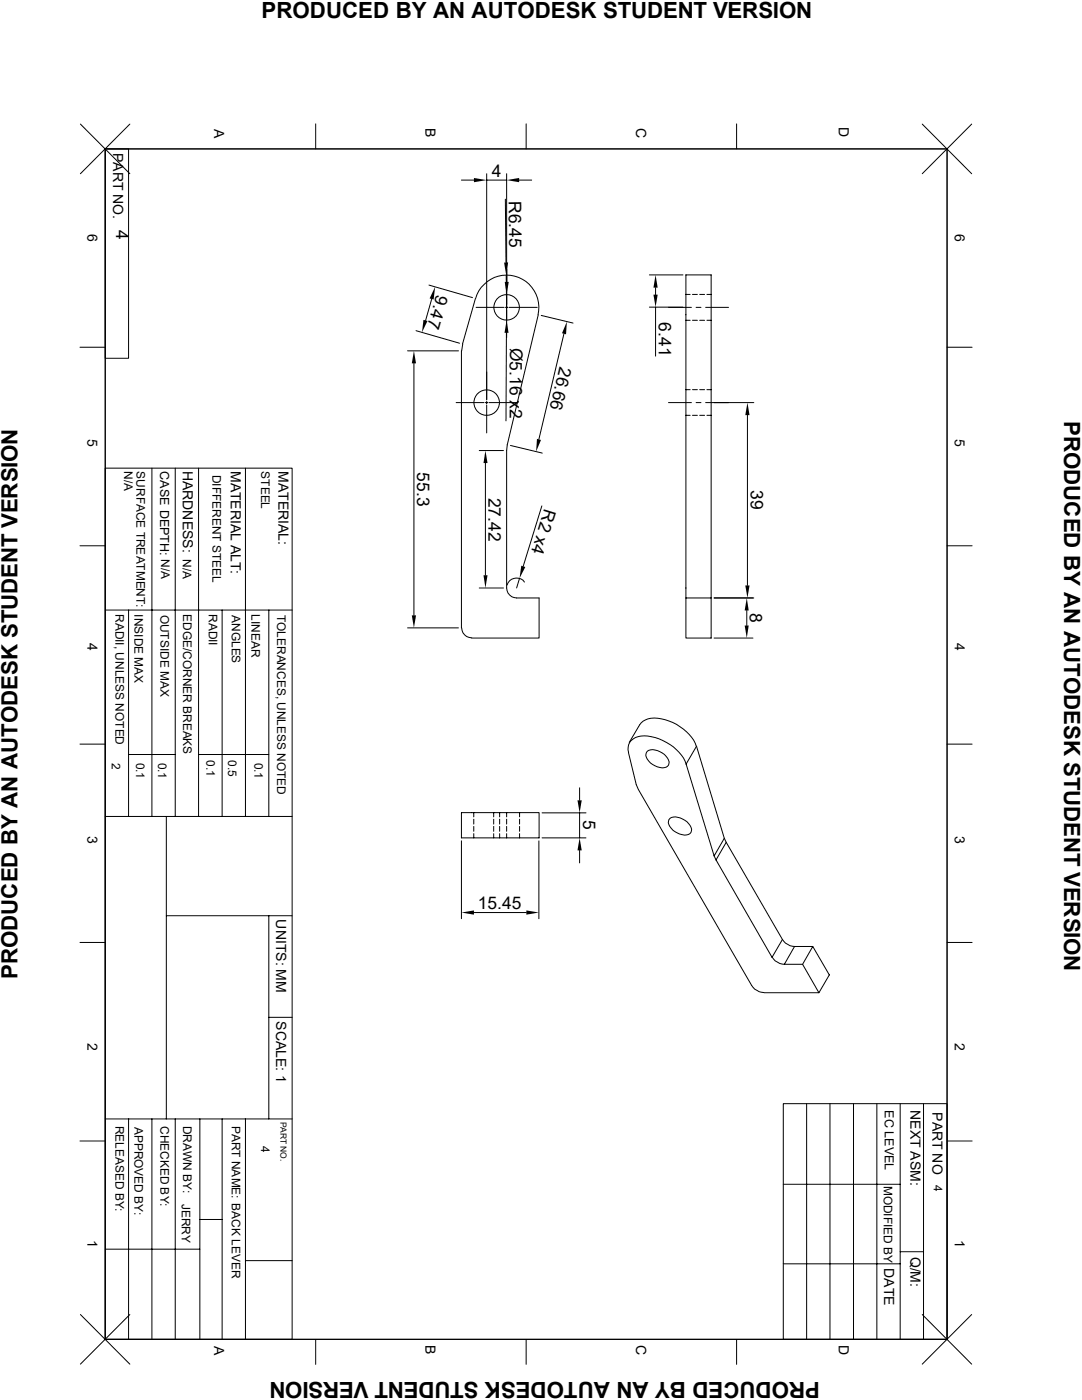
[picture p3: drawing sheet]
<svg xmlns="http://www.w3.org/2000/svg" width="216mm" height="279mm" viewBox="0 0 216 279" stroke-linecap="round" stroke-linejoin="round" font-family="sans-serif">
<g fill="none" stroke="#000" stroke-width=".2">
<path d="M16 24.8l9.9 9.9M21 29.7h168v237.6h-168zM21 29.7h4.7v41.8h-4.7zM25.9 24.8l-9.9 9.9M63 24.7v5M92.1 35.9h2.5M97.1 34.7v45.1M97.1 35.9h4M100.8 39.8l.2 12.6M101.1 34.7v32.7M103.6 35.9h2.5M105 24.7v5"/>
<path d="M147 24.7v5M184 24.8l9.9 9.9M193.9 24.8l-9.9 9.9M85.6 56.9l8.7 2.5M86.1 59.6l-1.2 4.4M94.9 59.6l-2.6 9.1M94.9 59.6a6.4 6.4 0 0 1 7.8-4.5 6.4 6.4 0 0 1 4.7 7.7M101 54.9l.1 6.4M129.6 54.9h6.7M130.8 57.4v1.4M136.9 58.8h.8M138.2 58.8h.9"/>
<path d="M139.6 58.8h1M141.1 58.8h.8M16 69.3h5M81.3 70h10.2M82.6 72.5v50.3M83 66l8.7 2.5M92.1 70v55.3M92.3 68.7l-.2 1.3M95 61.3h5.6M100.8 61.3h.5M101 66.4v17.6M101.6 61.3h5.6"/>
<path d="M107.4 62.8l-6.2 26-.1 1.1v27.4a2.02 2.02 0 0 0 2 2h4.5v8h-13.5M108 62.9l6.3 1.6M112.5 66.6l-5 21.1M129.6 61.3h6.7M130.8 61.3v9.8M133.4 61.3h4.6M136.9 77.8h.8M136.9 63.9h.8M138.2 77.8h.9M138.2 63.9h.9M138.9 61.3h1M139.6 77.8h1"/>
<path d="M139.6 63.9h1M140.8 61.3h4.6M141.1 77.8h.8M141.1 63.9h.8M189 69.3h5M21 93.4h37.3v173.9h-37.3zM30.3 93.4v69.5M35 93.4v69.5M39.6 93.4v69.5M49 93.4v69.5M91 80.3h5.6M95.6 89.9h4.9"/>
<path d="M96.8 80.3h.6M96.9 92.4v22.4M97.1 80.1v.5M97.1 80.9v5.5M97.6 80.3h5.6M101.9 88.9l6.3 1.5M133.4 80.3h4.6M136.9 82.9h.8M138.2 82.9h.9M138.9 80.3h1M139.6 82.9h1M140.8 80.3h9.6"/>
<path d="M141.1 82.9h.8M149.1 82.8v34M16 108.9h5M95.6 117.3h4.9M103.7 115.4l-.6 1.9M104.6 116.2a1.97 1.97 0 0 0-1.9-.8 1.97 1.97 0 0 0-1.5 1.4M108.1 101l-3.7 12M136.9 119.3v-64.4h5v64.4h-5v8h5v-8M142.5 119.3h7.9M189 108.9h5M21 121.8h37.3M25.7 121.8v41.1"/>
<path d="M44.3 121.8v41.1M53.6 121.8v41.1M81.3 125.3h10.2M92.1 125.3a2.02 2.02 0 0 0 2 2M142.5 127.3h7.7M149 121.8v3M16 148.5h5M25.7 150.6h9.3M39.6 150.6h14M115.7 157.2v2.5M125.4 150.2l1.6 6.4 .4 1 22.6 39.1a3.3 3.3 0 0 0 2.4 1.4M125.4 150.2a2.53 2.53 0 0 1 2.5-3.3 9.8 9.8 0 0 1 8.8 5l.2 .6"/>
<path d="M125.6 148.2l2-3.5a3.9 3.9 0 0 1 4.4-1.2 10.1 10.1 0 0 1 6.7 4.8l.2 .6M129.2 149.9a3.3 3.3 0 0 1 4.2 1.8 1.1 1.1 0 0 1-.1 1.2 1.1 1.1 0 0 1-1.2 .3 3.7 3.7 0 0 1-3.2-2.4l.1-.6zM136.9 152.5l5.6 18.3M136.9 152.5l2.1-3.6 5.5 18.4M189 148.5h5M21 162.9h37.3M33.2 162.9v60.4M92.1 162.2h15.5v5h-15.5zM92.1 167.8v15.5M94.5 162.2v.8M94.5 163.5v1M94.5 164.9v1"/>
<path d="M94.5 166.4v.8M98.5 162.2v.8M98.5 163.5v1M98.5 164.9v1M98.5 166.4v.8M99.7 162.2v.8M99.7 163.5v1M99.7 164.9v1M99.7 166.4v.8M101.1 162.2v.8M101.1 163.5v1M101.1 164.9v1"/>
<path d="M101.1 166.4v.8M103.7 162.2v.8M103.7 163.5v1M103.7 164.9v1M103.7 166.4v.8M107.5 167.8v15.5M108.2 162.2h8.7M108.2 167.2h8.7M115.7 162.2v5M115.7 169.7v2.5M133.7 163.3a3.3 3.3 0 0 1 4.2 1.8 1.1 1.1 0 0 1-.1 1.2 1.1 1.1 0 0 1-1.2 .4 3.7 3.7 0 0 1-3.2-2.5l.1-.6zM142.5 170.8l.4 .8"/>
<path d="M142.9 171.6l11.2 19.5 2-3.6M144.5 167.3l-2 3.5M144.5 167.3l.4 .8M144.9 168.1l-2 3.5M144.9 168.1l11.2 19.4M16 188.1h5M33.2 182.8h25.1M53.6 182.8v40.5M94.6 182.1h10.4M152.4 198.1h11M154.1 191.1a3.3 3.3 0 0 0 2.4 1.3M156.1 187.5a3.3 3.3 0 0 0 2.4 1.4"/>
<path d="M156.5 192.4h3.6M158.5 188.9l-2 3.5M158.5 188.9h3.7l3.3 5.7-2.1 3.5-3.3-5.7 2.1-3.5M189 188.1h5M53.6 203h4.7M16 227.7h5M21 223.3h37.3M25.7 223.3v44M30.3 223.3v44M35 223.3v44M39.9 223.3v44M44.3 223.3v44"/>
<path d="M49 223.3v44M156.3 220.3h32.7v47h-32.7zM156.3 236.3h23.3M161 220.3v47M165.6 220.3v47M170.3 220.3v47M175 220.3v47M179.6 220.3v47M184.3 220.3v47M189 227.7h5M21 249.3h18.9M39.9 243.4h4.4"/>
<path d="M49 251.6h9.3M156.3 252.2h23.3M179.6 249.8h4.7M16 262.3l9.9 9.9M25.9 262.3l-9.9 9.9M63 267.3v5M105 267.3v5M147 267.3v5M184 262.3l9.9 9.9M193.9 262.3l-9.9 9.9"/>
<circle cx="101.1" cy="61.3" r="2.54"/>
<circle cx="97.1" cy="80.3" r="2.54"/>
</g>
<g fill="#000">
<path d="M94.6 35.5l2.5 .4-2.5 .5zM101.1 35.9l2.5-.4v.9zM86.8 57.2l-.3 2.6-.8-.2zM100.6 52.4h.8l-.4 2.5zM100.7 56.3h.8l-.4 2.5zM130.8 54.9l.4 2.5h-.8zM130.4 58.8h.8l-.4 2.5zM82.6 70l.4 2.5h-.8zM84.5 63.8l.8 .3-1.1 2.2zM101.1 63.9l.4 2.5h-.8zM113.1 64.2l-.2 2.5-.8-.2zM96.9 89.9l.4 2.5h-.8z"/>
<path d="M107.1 87.6l.8 .2-.9 2.3zM149.1 80.3l.5 2.5h-.9zM96.5 114.8h.8l-.4 2.5zM104 112.9l.8 .3-1.1 2.2zM148.7 116.8h.9l-.5 2.5zM82.2 122.8h.8l-.4 2.5zM149 119.3l.4 2.5h-.8zM148.6 124.8h.8l-.4 2.5zM115.2 159.7h.9l-.4 2.5zM115.7 167.2l.4 2.5h-.9zM92.1 182.1l2.5-.4v.8zM105 181.7l2.5 .4-2.5 .4z"/>
</g>
<g font-size="4.4">
<text x="52.2" y="3.5">PRODUCED BY AN AUTODESK STUDENT VERSION</text>
<text x="212.3" y="84" transform="rotate(90 212.3 84)">PRODUCED BY AN AUTODESK STUDENT VERSION</text>
<text x="3.5" y="195.4" transform="rotate(-90 3.5 195.4)">PRODUCED BY AN AUTODESK STUDENT VERSION</text>
<text x="163.6" y="275.9" transform="rotate(-180 163.6 275.9)">PRODUCED BY AN AUTODESK STUDENT VERSION</text>
</g>
<g font-size="3.5">
<text x="98.2" y="35.3">4</text>
<text x="101.5" y="40.1" transform="rotate(89 101.5 40.1)">R6.45</text>
<text x="23.2" y="45.8" transform="rotate(90 23.2 45.8)">4</text>
<text x="87.1" y="58.7" transform="rotate(106 87.1 58.7)">9.47</text>
<text x="131.5" y="64.3" transform="rotate(90 131.5 64.3)">6.41</text>
<text x="101.8" y="69.4" transform="rotate(90 101.8 69.4)">Ø5.16 x2</text>
<text x="111.7" y="73.1" transform="rotate(103 111.7 73.1)">26.6</text>
<text x="83.3" y="94.3" transform="rotate(90 83.3 94.3)">55.3</text>
<text x="97.5" y="99.3" transform="rotate(90 97.5 99.3)">27.42</text>
<text x="108.6" y="101.5" transform="rotate(107 108.6 101.5)">R2 x4</text>
<text x="149.8" y="97.9" transform="rotate(90 149.8 97.9)">39</text>
<text x="149.6" y="122.3" transform="rotate(90 149.6 122.3)">8</text>
<text x="116.3" y="163.7" transform="rotate(90 116.3 163.7)">5</text>
<text x="95.3" y="181.4">15.45</text>
</g>
<g font-size="2.8">
<text x="42.8" y="25.7" transform="rotate(90 42.8 25.7)">A</text>
<text x="84.9" y="25.5" transform="rotate(90 84.9 25.5)">B</text>
<text x="127" y="25.5" transform="rotate(90 127 25.5)">C</text>
<text x="167.4" y="25.4" transform="rotate(90 167.4 25.4)">D</text>
<text x="22.6" y="30.5" transform="rotate(90 22.6 30.5)">PART NO.</text>
<text x="17.4" y="46.8" transform="rotate(90 17.4 46.8)">6</text>
<text x="190.5" y="46.8" transform="rotate(90 190.5 46.8)">6</text>
<text x="17.4" y="87.5" transform="rotate(90 17.4 87.5)">5</text>
<text x="190.5" y="87.5" transform="rotate(90 190.5 87.5)">5</text>
<text x="36.5" y="93.9" transform="rotate(90 36.5 93.9)">HARDNESS:</text>
<text x="46.1" y="94" transform="rotate(90 46.1 94)">MATERIAL ALT:</text>
<text x="55.5" y="94" transform="rotate(90 55.5 94)">MATERIAL:</text>
<text x="17.4" y="128.3" transform="rotate(90 17.4 128.3)">4</text>
<text x="190.5" y="128.3" transform="rotate(90 190.5 128.3)">4</text>
<text x="17.4" y="166.8" transform="rotate(90 17.4 166.8)">3</text>
<text x="190.5" y="166.8" transform="rotate(90 190.5 166.8)">3</text>
<text x="55.1" y="183.5" transform="rotate(90 55.1 183.5)">UNITS: MM</text>
<text x="55.1" y="203.8" transform="rotate(90 55.1 203.8)">SCALE: 1</text>
<text x="17.4" y="208.2" transform="rotate(90 17.4 208.2)">2</text>
<text x="190.5" y="208.2" transform="rotate(90 190.5 208.2)">2</text>
<text x="181.7" y="221.5" transform="rotate(90 181.7 221.5)">NEXT ASM:</text>
<text x="186.1" y="222" transform="rotate(90 186.1 222)">PART NO</text>
<text x="17.4" y="247.5" transform="rotate(90 17.4 247.5)">1</text>
<text x="181.7" y="250.8" transform="rotate(90 181.7 250.8)">Q/M:</text>
<text x="190.5" y="247.5" transform="rotate(90 190.5 247.5)">1</text>
<text x="176.4" y="253.1" transform="rotate(90 176.4 253.1)">DATE</text>
<text x="42.8" y="268.6" transform="rotate(90 42.8 268.6)">A</text>
<text x="84.9" y="268.4" transform="rotate(90 84.9 268.4)">B</text>
<text x="127" y="268.5" transform="rotate(90 127 268.5)">C</text>
<text x="167.4" y="268.4" transform="rotate(90 167.4 268.4)">D</text>
</g>
<g font-size="2.5">
<text x="32" y="94.1" transform="rotate(90 32 94.1)">CASE DEPTH: N/A</text>
<text x="176.6" y="221.5" transform="rotate(90 176.6 221.5)">EC LEVEL</text>
</g>
<g font-size="2.4">
<text x="24.8" y="94" transform="rotate(90 24.8 94)">N/A</text>
<text x="27.3" y="94.1" transform="rotate(90 27.3 94.1)">SURFACE TREATMENT:</text>
<text x="42.4" y="94.7" transform="rotate(90 42.4 94.7)">DIFFERENT STEEL</text>
<text x="52.1" y="94.1" transform="rotate(90 52.1 94.1)">STEEL</text>
<text x="36.5" y="111.6" transform="rotate(90 36.5 111.6)">N/A</text>
<text x="23" y="122.6" transform="rotate(90 23 122.6)">RADII, UNLESS NOTED</text>
<text x="26.8" y="122.6" transform="rotate(90 26.8 122.6)">INSIDE MAX</text>
<text x="32" y="122.6" transform="rotate(90 32 122.6)">OUTSIDE MAX</text>
<text x="36.6" y="122.6" transform="rotate(90 36.6 122.6)">EDGE/CORNER BREAKS</text>
<text x="41.7" y="122.6" transform="rotate(90 41.7 122.6)">RADII</text>
<text x="46.2" y="122.8" transform="rotate(90 46.2 122.8)">ANGLES</text>
<text x="50.2" y="122.6" transform="rotate(90 50.2 122.6)">LINEAR</text>
<text x="55.3" y="122.7" transform="rotate(90 55.3 122.7)">TOLERANCES, UNLESS NOTED</text>
<text x="22.3" y="152.2" transform="rotate(90 22.3 152.2)">2</text>
<text x="27.2" y="152.2" transform="rotate(90 27.2 152.2)">0.1</text>
<text x="31.6" y="152.2" transform="rotate(90 31.6 152.2)">0.1</text>
<text x="41.2" y="151.8" transform="rotate(90 41.2 151.8)">0.1</text>
<text x="45.6" y="151.8" transform="rotate(90 45.6 151.8)">0.5</text>
<text x="50.8" y="152.2" transform="rotate(90 50.8 152.2)">0.1</text>
<text x="23" y="224.7" transform="rotate(90 23 224.7)">RELEASED BY:</text>
<text x="26.8" y="224.8" transform="rotate(90 26.8 224.8)">APPROVED BY:</text>
<text x="32" y="224.7" transform="rotate(90 32 224.7)">CHECKED BY:</text>
<text x="36.6" y="224.7" transform="rotate(90 36.6 224.7)">DRAWN BY:</text>
<text x="46.2" y="224.7" transform="rotate(90 46.2 224.7)">PART NAME: BACK LEVER</text>
<text x="52.1" y="228.6" transform="rotate(90 52.1 228.6)">4</text>
<text x="176.4" y="236.6" transform="rotate(90 176.4 236.6)">MODIFIED BY</text>
<text x="186.4" y="236.5" transform="rotate(90 186.4 236.5)">4</text>
<text x="36.3" y="240.3" transform="rotate(90 36.3 240.3)">JERRY</text>
</g>
<text font-size="1.7" x="56" y="223.9" transform="rotate(90 56 223.9)">PART NO.</text>
</svg>
